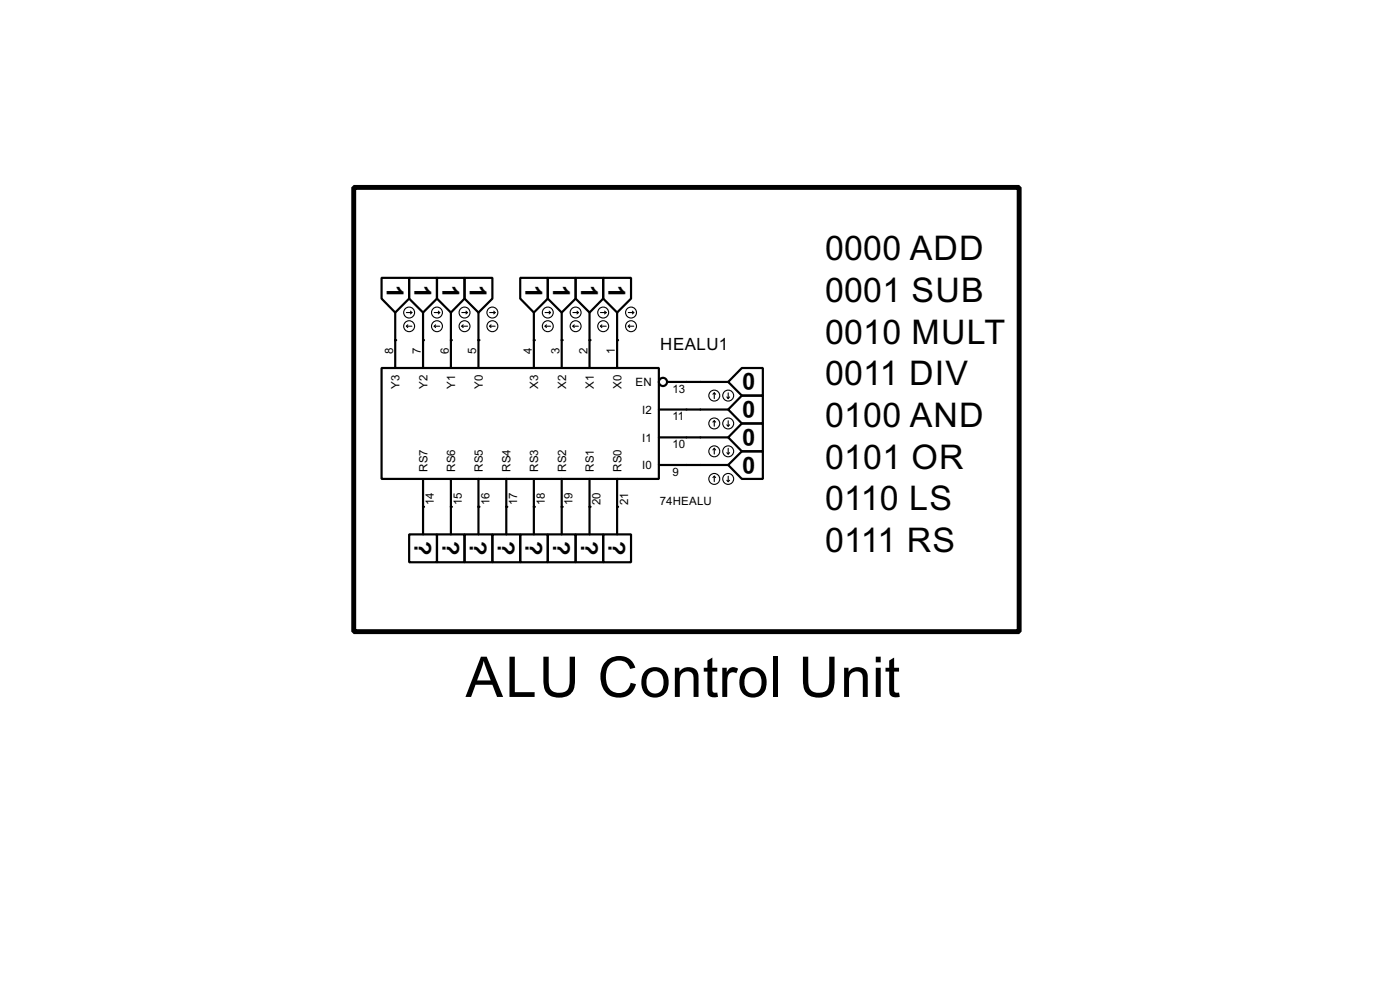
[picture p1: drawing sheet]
<svg xmlns="http://www.w3.org/2000/svg" width="256mm" height="180mm" viewBox="0 0 256 180" stroke-linecap="round" stroke-linejoin="round" font-family="sans-serif">
<g fill="none" stroke="#000" stroke-width=".4">
<path d="M69.9 50.9h5.1v3.8l-2.6 2.5-2.5-2.5zM72.4 57.2v10.2M75 50.9h5.1v3.8l-2.6 2.5-2.5-2.5zM77.5 57.2v10.2M80.1 50.9h5v3.8l-2.5 2.5-2.5-2.5zM82.6 57.2v10.2M85.1 50.9h5.1v3.8l-2.5 2.5-2.6-2.5zM87.7 57.2v10.2M95.3 50.9h5.1v3.8l-2.6 2.5-2.5-2.5zM97.8 57.2v10.2M100.4 50.9h5.1v3.8l-2.6 2.5-2.5-2.5zM102.9 57.2v10.2"/>
<path d="M105.5 50.9h5v3.8l-2.5 2.5-2.5-2.5zM108 57.2v10.2M110.5 50.9h5.1v3.8l-2.5 2.5-2.6-2.5zM113.1 57.2v10.2M69.9 67.4h50.8v20.3h-50.8zM120.7 75h12.7M122.2 69.9h11.2M135.9 67.4h3.9v5h-3.9l-2.5-2.5zM135.9 72.4h3.9v5.1h-3.9l-2.5-2.5zM135.9 77.5h3.9v5.1h-3.9l-2.5-2.5zM75 97.8h5.1v5.1h-5.1zM77.5 87.7v10.1"/>
<path d="M80.1 97.8h5v5.1h-5zM82.6 87.7v10.1M85.1 97.8h5.1v5.1h-5.1zM87.7 87.7v10.1M90.2 97.8h5.1v5.1h-5.1zM92.8 87.7v10.1M95.3 97.8h5.1v5.1h-5.1zM97.8 87.7v10.1M100.4 97.8h5.1v5.1h-5.1zM102.9 87.7v10.1M105.5 97.8h5v5.1h-5zM108 87.7v10.1"/>
<path d="M110.5 97.8h5.1v5.1h-5.1zM113.1 87.7v10.1M120.7 80.1h12.7M120.7 85.1h12.7M133.4 85.1l2.5-2.5h3.9v5.1h-3.9z"/>
<circle cx="121.4" cy="69.9" r=".75"/>
</g>
<g fill="#000">
<circle cx="72.4" cy="62.3" r=".2"/>
<circle cx="77.5" cy="62.3" r=".2"/>
<circle cx="82.6" cy="62.3" r=".2"/>
<circle cx="87.7" cy="62.3" r=".2"/>
<circle cx="97.8" cy="62.3" r=".2"/>
<circle cx="102.9" cy="62.3" r=".2"/>
<circle cx="108" cy="62.3" r=".2"/>
<circle cx="113.1" cy="62.3" r=".2"/>
<circle cx="77.5" cy="92.8" r=".2"/>
<circle cx="82.6" cy="92.8" r=".2"/>
<circle cx="87.7" cy="92.8" r=".2"/>
<circle cx="92.8" cy="92.8" r=".2"/>
<circle cx="97.8" cy="92.8" r=".2"/>
<circle cx="102.9" cy="92.8" r=".2"/>
<circle cx="108" cy="92.8" r=".2"/>
<circle cx="113.1" cy="92.8" r=".2"/>
</g>
<g fill="none" stroke="#000" stroke-width=".2">
<path d="M74.5 57.2h1M74.5 59.7h1M74.5 59.7l.2 .3M74.7 59.5l-.2 .2M75.2 57l.3 .2M75.5 57.2l-.3 .3M79.6 57.2h1M79.6 59.7h1M79.6 59.7l.2 .3M79.8 59.5l-.2 .2M80.3 57l.3 .2M80.6 57.2l-.3 .3"/>
<path d="M84.6 57.2h1.1M84.6 59.7h1.1M84.6 59.7l.3 .3M84.9 59.5l-.3 .2M85.4 57l.3 .2M85.7 57.2l-.3 .3M89.7 57.2h1M89.7 59.7h1M89.7 59.7l.3 .3M90 59.5l-.3 .2M90.5 57l.2 .2M90.7 57.2l-.2 .3"/>
<path d="M99.9 57.2h1M99.9 59.7h1M99.9 59.7l.2 .3M100.1 59.5l-.2 .2M100.6 57l.3 .2M100.9 57.2l-.3 .3M105 57.2h1M105 59.7h1M105 59.7l.2 .3M105.2 59.5l-.2 .2M105.7 57l.3 .2M106 57.2l-.3 .3"/>
<path d="M110 57.2h1.1M110 59.7h1.1M110 59.7l.3 .3M110.3 59.5l-.3 .2M110.8 57l.3 .2M111.1 57.2l-.3 .3M115.1 57.2h1M115.1 59.7l.3 .3M115.1 59.7h1M115.4 59.5l-.3 .2M115.9 57l.2 .2M116.1 57.2l-.2 .3"/>
<path d="M130.9 71.9l.2 .3M130.9 71.9l-.3 .3M130.9 71.9v1.1M130.9 77v1M130.9 77l.2 .3M130.9 77l-.3 .3M133.2 72.7l.2 .3M133.2 77.8l.2 .2M133.4 71.9v1.1M133.4 77v1M133.7 72.7l-.3 .3M133.7 77.8l-.3 .2"/>
<path d="M130.9 82.1v1M130.9 87.2v1M130.9 87.2l.2 .2M130.9 87.2l-.3 .2M130.9 82.1l.2 .3M130.9 82.1l-.3 .3M133.2 87.9l.2 .3M133.2 82.9l.2 .2M133.4 82.1v1M133.4 87.2v1M133.7 87.9l-.3 .3M133.7 82.9l-.3 .2"/>
<circle cx="74.9" cy="57.2" r="1"/>
<circle cx="74.9" cy="59.7" r="1"/>
<circle cx="80" cy="57.2" r="1"/>
<circle cx="80" cy="59.7" r="1"/>
<circle cx="85.1" cy="57.2" r="1"/>
<circle cx="85.1" cy="59.7" r="1"/>
<circle cx="90.2" cy="59.7" r="1"/>
<circle cx="90.2" cy="57.2" r="1"/>
<circle cx="100.3" cy="57.2" r="1"/>
<circle cx="100.3" cy="59.7" r="1"/>
<circle cx="105.4" cy="57.2" r="1"/>
<circle cx="105.4" cy="59.7" r="1"/>
<circle cx="110.5" cy="57.2" r="1"/>
<circle cx="110.5" cy="59.7" r="1"/>
<circle cx="115.6" cy="59.7" r="1"/>
<circle cx="115.6" cy="57.2" r="1"/>
<circle cx="130.8" cy="72.4" r="1"/>
<circle cx="130.8" cy="77.5" r="1"/>
<circle cx="133.4" cy="72.4" r="1"/>
<circle cx="133.4" cy="77.5" r="1"/>
<circle cx="130.8" cy="87.7" r="1"/>
<circle cx="130.8" cy="82.6" r="1"/>
<circle cx="133.4" cy="87.7" r="1"/>
<circle cx="133.4" cy="82.6" r="1"/>
</g>
<path d="M64.8 34.3h121.9v81.3h-121.9z" fill="none" stroke="#000" stroke-width=".9"/>
<text font-size="11.5" x="85.3" y="127.6">ALU Control Unit</text>
<g font-size="7">
<text x="151.2" y="47.6">0000 ADD</text>
<text x="151.2" y="55.3">0001 SUB</text>
<text x="151.2" y="62.9">0010 MULT</text>
<text x="151.2" y="70.5">0011 DIV</text>
<text x="151.2" y="78.1">0100 AND</text>
<text x="151.2" y="85.7">0101 OR</text>
<text x="151.2" y="93.4">0110 LS</text>
<text x="151.2" y="101">0111 RS</text>
</g>
<g font-size="4.8">
<text x="70.9" y="52.2" transform="rotate(90 70.9 52.2)">1</text>
<text x="76" y="52.2" transform="rotate(90 76 52.2)">1</text>
<text x="81.1" y="52.2" transform="rotate(90 81.1 52.2)">1</text>
<text x="86.1" y="52.2" transform="rotate(90 86.1 52.2)">1</text>
<text x="96.3" y="52.2" transform="rotate(90 96.3 52.2)">1</text>
<text x="101.4" y="52.2" transform="rotate(90 101.4 52.2)">1</text>
<text x="106.5" y="52.2" transform="rotate(90 106.5 52.2)">1</text>
<text x="111.5" y="52.2" transform="rotate(90 111.5 52.2)">1</text>
<text x="138.4" y="68.4" transform="rotate(-180 138.4 68.4)">0</text>
<text x="138.4" y="73.4" transform="rotate(-180 138.4 73.4)">0</text>
<text x="138.4" y="83.6" transform="rotate(-180 138.4 83.6)">0</text>
<text x="138.4" y="78.5" transform="rotate(-180 138.4 78.5)">0</text>
<text x="76" y="99.1" transform="rotate(90 76 99.1)">?</text>
<text x="81.1" y="99.1" transform="rotate(90 81.1 99.1)">?</text>
<text x="86.1" y="99.1" transform="rotate(90 86.1 99.1)">?</text>
<text x="91.2" y="99.1" transform="rotate(90 91.2 99.1)">?</text>
<text x="96.3" y="99.1" transform="rotate(90 96.3 99.1)">?</text>
<text x="101.4" y="99" transform="rotate(90 101.4 99)">?</text>
<text x="106.5" y="99.1" transform="rotate(90 106.5 99.1)">?</text>
<text x="111.5" y="99.1" transform="rotate(90 111.5 99.1)">?</text>
</g>
<text font-size="3.5" x="121" y="64">HEALU1</text>
<g font-size="2.4">
<text x="72" y="64.8" transform="rotate(-90 72 64.8)">8</text>
<text x="77.1" y="64.8" transform="rotate(-90 77.1 64.8)">7</text>
<text x="82.2" y="64.8" transform="rotate(-90 82.2 64.8)">6</text>
<text x="87.3" y="64.8" transform="rotate(-90 87.3 64.8)">5</text>
<text x="97.4" y="64.8" transform="rotate(-90 97.4 64.8)">4</text>
<text x="102.5" y="64.8" transform="rotate(-90 102.5 64.8)">3</text>
<text x="107.6" y="64.8" transform="rotate(-90 107.6 64.8)">2</text>
<text x="112.7" y="64.8" transform="rotate(-90 112.7 64.8)">1</text>
<text x="73.2" y="71.2" transform="rotate(-90 73.2 71.2)">Y3</text>
<text x="78.3" y="71.2" transform="rotate(-90 78.3 71.2)">Y2</text>
<text x="83.4" y="71.2" transform="rotate(-90 83.4 71.2)">Y1</text>
<text x="88.5" y="71.2" transform="rotate(-90 88.5 71.2)">Y0</text>
<text x="98.6" y="71.1" transform="rotate(-90 98.6 71.1)">X3</text>
<text x="103.7" y="71.1" transform="rotate(-90 103.7 71.1)">X2</text>
<text x="108.8" y="71.1" transform="rotate(-90 108.8 71.1)">X1</text>
<text x="113.9" y="71.1" transform="rotate(-90 113.9 71.1)">X0</text>
<text x="116.4" y="70.7">EN</text>
<text x="123.2" y="71.9">13</text>
<text x="117.6" y="75.8">I2</text>
<text x="123.2" y="76.9">11</text>
<text x="117.6" y="80.8">I1</text>
<text x="123.2" y="82.1">10</text>
<text x="78.3" y="86.4" transform="rotate(-90 78.3 86.4)">RS7</text>
<text x="83.4" y="86.4" transform="rotate(-90 83.4 86.4)">RS6</text>
<text x="88.5" y="86.4" transform="rotate(-90 88.5 86.4)">RS5</text>
<text x="93.6" y="86.4" transform="rotate(-90 93.6 86.4)">RS4</text>
<text x="98.6" y="86.4" transform="rotate(-90 98.6 86.4)">RS3</text>
<text x="103.7" y="86.4" transform="rotate(-90 103.7 86.4)">RS2</text>
<text x="108.8" y="86.4" transform="rotate(-90 108.8 86.4)">RS1</text>
<text x="113.9" y="86.4" transform="rotate(-90 113.9 86.4)">RS0</text>
<text x="117.6" y="85.9">I0</text>
<text x="123.2" y="87.1">9</text>
<text x="79.5" y="92.5" transform="rotate(-90 79.5 92.5)">14</text>
<text x="84.6" y="92.5" transform="rotate(-90 84.6 92.5)">15</text>
<text x="89.7" y="92.5" transform="rotate(-90 89.7 92.5)">16</text>
<text x="94.8" y="92.5" transform="rotate(-90 94.8 92.5)">17</text>
<text x="99.8" y="92.5" transform="rotate(-90 99.8 92.5)">18</text>
<text x="104.9" y="92.5" transform="rotate(-90 104.9 92.5)">19</text>
<text x="110" y="92.5" transform="rotate(-90 110 92.5)">20</text>
<text x="115.1" y="92.5" transform="rotate(-90 115.1 92.5)">21</text>
<text x="120.9" y="92.4">74HEALU</text>
</g>
</svg>
